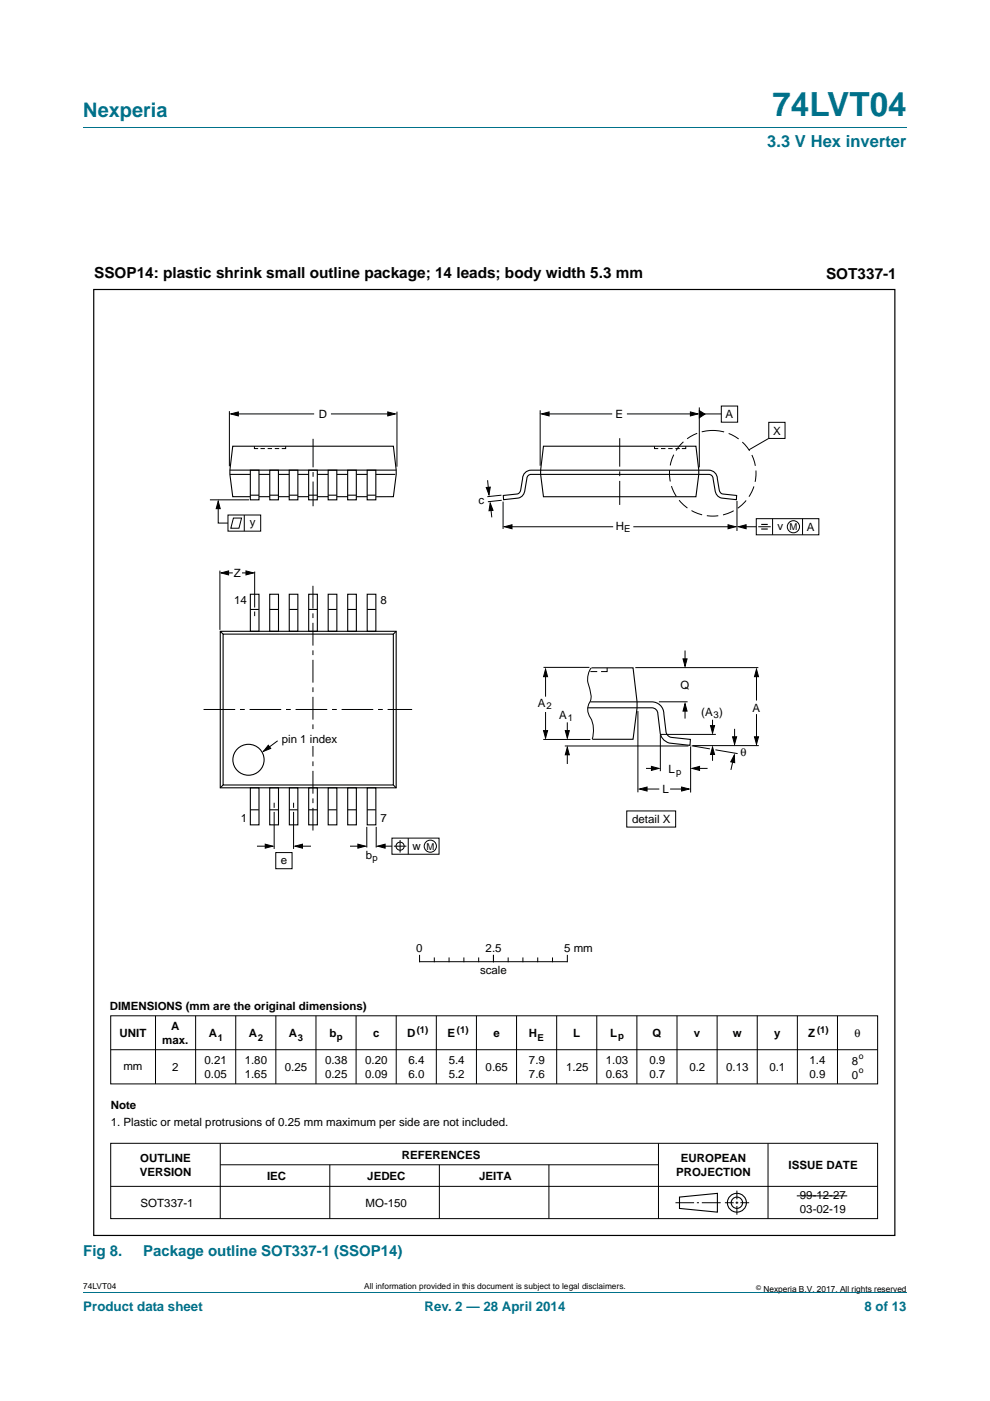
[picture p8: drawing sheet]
<svg xmlns="http://www.w3.org/2000/svg" width="210mm" height="297mm" viewBox="0 0 210 297" stroke-linecap="round" stroke-linejoin="round" font-family="sans-serif">
<path d="M17.7 27h174.6M17.7 273.9h174.6" fill="none" stroke="#00718a" stroke-width=".21"/>
<g fill="none" stroke="#000" stroke-width=".21">
<path d="M48.7 87.2v11.7M49.9 87.8h16.7M54 94.6v.5h.8M55.3 95.1h.9M56.8 95.1h.9M58.3 95.1h.9M60.6 94.6v.5h-.8M70.2 87.8h12.8M84.2 87.3v11.6M114.6 87v11.7M115.6 87.8h14.2M133 87.8h14.2"/>
<path d="M138.8 94.6v.5h.8M140.2 95.1h.9M141.7 95.1h1M143.3 95.1h.9M145.4 94.6v.5h-.8M148.3 86.4v12.7M148.9 87.8h4.1M153 86.1h3.5v3.4h-3.5zM163.1 89.5h3.4v3.5h-3.4zM163.1 92.9l-4.2 2.5M44.5 106h8.3M46.3 106.9v4h2.1"/>
<path d="M48.4 109.2h6.9v3.4h-6.9zM49.5 109.8h1.7l-.5 2.2h-1.7zM51.8 109.2v3.4M103.4 101.8l.3 2.5M104 107.2l.3 2.5M106.4 105l-3 .3M106.4 106.1l-2.9 .3M106.7 106.3v5.8M107.8 111.7h22.3M134.3 111.7h20.7M156.3 106.2v6.4M157.5 111.7h2.9"/>
<path d="M160.4 110h13.3v3.4h-13.3zM160.8 111.7h2.7M163.9 110v3.4M170.2 110v3.4M46.6 121v12.5M47.5 121.5h1.9M51.3 121.5h1.9M54 121.2v7.6M54 129.7v.9M145.3 137.9v2.3M115.2 156.8h10M115.3 141.5h9.7"/>
<path d="M115.7 142.4v5.3M115.7 151v4.7M119.8 158.2h26.2M120.3 153.2v2.8M120.3 159.4v2.6M125.2 142.4h1.5M125.4 141.6a4.5 4.5 0 0 0-.3 4.6l.2 .7a3 3 0 0 1-.5 2.5 3.5 3.5 0 0 0 .7 3.3l.4 2-.3 2M128.8 141.6v.8h-1.3M134.8 141.5h26M135.3 150.8v17.2M139.7 148.8h6.1M140 155.7h11.8"/>
<path d="M140.1 155.7v7.8M145.3 149.8v2.6M146.5 158.3v9.7M146.7 158.1l3.9 .7M146.9 158.1h14M151.1 159.4v1.9M151.1 152.6v1.9M151.7 159l4.8 .8M155.8 154.5v2.6M160.5 142.7v5.8M160.5 151.4v5.5M54.5 179.4h2.6"/>
<path d="M58.1 170.2v1.1M58.1 172.1v7.9M62.3 170.2v1.1M62.3 172.1v7.9M63.4 179.4h2.6M74.2 179.4h2.6M77.8 175.3v4.4M79.8 175.3v4.4M81 179.4h2.1M83.1 177.7h10v3.4h-10zM83.5 179.4h2.7M84.9 178.1v2.7"/>
<path d="M86.6 177.7v3.4M132.9 171.9h10.4v3.5h-10.4zM136.5 167.3h3.3M137 162.9h1.9M142.1 167.3h3.3M147.7 162.9h2.4M155.6 160.7l-.6 2.5M58.5 180.8h3.4v3.4h-3.4zM23.5 215.4h162.6v14.4h-162.6zM33 215.4v14.4M41.5 215.4v14.4M50 215.4v14.4"/>
<path d="M58.5 215.4v14.4M67 215.4v14.4M75.5 215.4v14.4M84 215.3v14.5M92.5 215.4v14.4M101.1 215.4v14.4M109.6 215.4v14.4M118.1 215.4v14.4M126.6 215.4v14.4M135.1 215.4v14.4M143.6 215.4v14.4M152.1 215.4v14.4"/>
<path d="M160.6 215.3v14.5M169.1 215.4v14.4M177.6 215.4v14.4M23.5 222.6h162.6M23.5 242.4h162.6v16h-162.6zM23.5 251.5h162.6M46.7 242.4v16M46.7 247h92.9M70 247v11.4M93.2 247v11.4M116.4 247v11.4M139.7 242.4v16"/>
<path d="M143.3 255h3.9M147.8 255h.5M148.9 255h4M153.8 255h1.8M156 255h.6M156.3 252.4v1.9M156.3 254.7v.6M156.3 255.7v1.8M157 255h1.9M162.9 242.4v16"/>
<circle cx="168.3" cy="111.7" r="1.29"/>
<circle cx="84.9" cy="179.4" r=".86"/>
<circle cx="91.3" cy="179.4" r="1.29"/>
</g>
<g fill="none" stroke="#000" stroke-width=".23">
<path d="M48.8 99.7h35.2M53.1 99.7h1.8v6.3h-1.8zM57.2 99.7h1.9v6.3h-1.9zM61.3 99.7h1.9v6.3h-1.9zM65.5 99.7h1.8v6.3h-1.8zM69.6 99.7h1.8v6.3h-1.8zM73.7 99.7h1.9v6.3h-1.9zM77.9 99.7h1.8v6.3h-1.8zM114.7 99.7h35.6a1.8 1.8 0 0 1 1.8 1.8l.5 2.4a.96 .96 0 0 0 .7 .8l2.9 .4v.8l-3.2-.3a1.82 1.82 0 0 1-1.3-1.7l-.5-2.4a.9 .9 0 0 0-.9-.9h-35.6M114.8 99.7h-2.1a1.8 1.8 0 0 0-1.9 1.8l-.4 2.4a.96 .96 0 0 1-.7 .8l-3 .4 .1 .8 3.1-.3a1.82 1.82 0 0 0 1.4-1.7l.4-2.4a.9 .9 0 0 1 1-.9h2.1M115.3 94.6h32.3l.6 5.1-.6 5.6h-32.3l-.6-4.7zM48.8 100.6h4.3"/>
<path d="M53.1 105h1.8M53.1 105.3h-3.7l-.6-4.7 .6-6h34l.6 5.1-.6 5.6h-3.6M54.9 100.6h2.3M54.9 105.3h2.3M57.2 105h1.9M59.1 100.6h2.3M59.1 105.3h2.3M61.3 105h1.9M63.2 100.6h2.3M63.2 105.3h2.3M65.5 105h1.8M67.3 100.6h2.3"/>
<path d="M67.3 105.3h2.3M69.6 105h1.8M71.4 100.6h2.3M71.4 105.3h2.3M73.7 105h1.9M75.6 100.6h2.3M75.6 105.3h2.3M77.9 105h1.8M79.7 100.6h4.1M46.7 133.8h37.3v33.2h-37.3v-33.2l.6 .6zM47.3 134.4h36.1v32h-36.1zM53.1 126h1.8v7.8h-1.8z"/>
<path d="M53.1 129.2h1.8M57.2 126h1.9v7.8h-1.9zM57.2 129.2h1.8M61.4 126h1.8v7.8h-1.8zM61.4 129.2h1.7M65.5 126h1.8v7.8h-1.8zM65.5 129.2h1.8M69.6 126h1.8v7.8h-1.8zM69.6 129.2h1.8M73.7 126h1.9v7.8h-1.9zM73.7 129.2h1.9M77.9 126h1.8v7.8h-1.8z"/>
<path d="M77.9 129.2h1.8M84 133.8l-.6 .6M125.2 148.8h13.1a2.53 2.53 0 0 1 2.5 2.5l.5 3.9a1.44 1.44 0 0 0 1 1.1l4.1 .5v1.2l-4.4-.5a2.67 2.67 0 0 1-2-2.4l-.5-3.8a1.26 1.26 0 0 0-1.2-1.2h-13.6M125.4 141.6h8.9l.8 7.2v1.3l-.8 6.6h-8.7M47.3 166.4l-.6 .6M53.1 167h1.8v7.9h-1.8zM53.1 171.7h1.8M57.2 167h1.9v7.9h-1.9zM57.2 171.7h1.8M61.4 167h1.8v7.9h-1.8zM61.4 171.7h1.7M65.5 167h1.8v7.9h-1.8z"/>
<path d="M65.5 171.7h1.8M69.6 167h1.8v7.9h-1.8zM69.6 171.7h1.8M73.7 167h1.9v7.9h-1.9zM73.7 171.7h1.9M77.9 167h1.8v7.9h-1.8zM77.9 171.7h1.8M83.4 166.4l.6 .6M144.1 253.8l8.1-.8v4l-8.1-.8z"/>
<circle cx="52.7" cy="161.1" r="3.3"/>
<circle cx="156.3" cy="255" r="2.01"/>
<circle cx="156.3" cy="255" r="1.2"/>
</g>
<g fill="#000" stroke="#000" stroke-width=".21">
<path d="M48.9 87.8l1.6-.5v.9zM82.2 87.3l1.7 .5-1.7 .4zM114.9 87.8l1.6-.5v.9zM146.4 87.3l1.6 .5-1.6 .4zM148.3 87.1l1.2 .7-1.2 .8zM46.3 106.3l.4 1.5h-.8zM103.1 103.4l.9-.1-.3 1.6zM104 106.7l.6 1.5-.9 .1zM107 111.7l1.6-.4v.8zM154.4 111.3l1.6 .4-1.6 .4zM156.6 111.7l1.6-.4v.8zM46.9 121.5l1.6-.5v.9z"/>
<path d="M52.2 121l1.6 .5-1.6 .4zM144.9 139.7h.8l-.4 1.6zM115.7 141.9l.4 1.6h-.8zM115.3 154.9h.8l-.4 1.6zM119.9 154.9h.9l-.5 1.6zM145.3 149.2l.4 1.6h-.8zM151.1 158.4l.5 1.6h-.9zM150.7 153.8h.9l-.5 1.6zM155.4 156.2h.8l-.4 1.6zM160.5 141.9l.4 1.6h-.9zM160 156.2h.9l-.4 1.6zM56.3 179l1.6 .4-1.6 .4z"/>
<path d="M62.6 179.4l1.6-.4v.8zM75.9 179l1.6 .4-1.6 .4zM80.1 179.4l1.6-.4v.8zM120.3 158.4l.5 1.6h-.9zM135.6 167.3l1.6-.4v.8zM138.2 162.5l1.6 .4-1.6 .4zM144.6 166.9l1.6 .4-1.6 .4zM146.8 162.9l1.6-.4v.8zM155.8 160.1v1.6l-.8-.2z"/>
</g>
<path d="M161.5 111.2h1.3M161.5 112.2h1.3" fill="none" stroke="#000" stroke-width=".24"/>
<circle cx="151.2" cy="100.4" r="9.1" fill="none" stroke="#000" stroke-width=".21" stroke-dasharray="2.4 1" stroke-linecap="butt"/>
<path d="M66.4 124.2v51.9" fill="none" stroke="#000" stroke-width=".21" stroke-dasharray="4.9 1 1 1" stroke-linecap="butt"/>
<path d="M43.2 150.4h44.2" fill="none" stroke="#000" stroke-width=".21" stroke-dasharray="6.7 1 1 1" stroke-linecap="butt"/>
<path d="M66.4 93v14.3M131.4 92.9v14.2" fill="none" stroke="#000" stroke-width=".21" stroke-dasharray="6.1 1 1 1" stroke-linecap="butt"/>
<path d="M65.7 155h1.2v3.2h-1.2z" fill="#fff"/>
<g fill="none" stroke="#000" stroke-width=".21">
<path d="M58.9 157.1l-2.4 1.7M89 202.6v1.3M89 203.9h31.2M92.1 203.1v.8M95.2 203.1v.8M98.4 203.1v.8M101.5 203.1v.8M104.7 202.6v1.3M107.8 203.1v.8M110.9 203.1v.8M114.1 203.1v.8M117.2 203.1v.8"/>
<path d="M120.3 202.6v1.3M169 253.5h10.7"/>
</g>
<path d="M56.9 158l.5 .7-1.5 .6z" fill="#000" stroke="#000" stroke-width=".21"/>
<path d="M19.9 61.4h169.9v200.5h-169.9z" fill="none" stroke="#000" stroke-width=".25"/>
<text font-size="7" fill="#00718a" x="163.8" y="24.6">74LVT04</text>
<text font-size="4.2" fill="#00718a" x="17.7" y="24.9">Nexperia</text>
<text font-size="3.5" fill="#00718a" x="162.7" y="31.1">3.3 V Hex inverter</text>
<g font-size="3.2">
<text x="20" y="59">SSOP14: plastic shrink small outline package; 14 leads; body width 5.3 mm</text>
<text x="175.2" y="59.1">SOT337-1</text>
</g>
<g font-size="3.2" fill="#00718a">
<text x="17.7" y="266.3">Fig 8.</text>
<text x="30.4" y="266.3">Package outline SOT337-1 (SSOP14)</text>
</g>
<g font-size="2.8" fill="#00718a">
<text x="17.7" y="277.9">Product data sheet</text>
<text x="90.1" y="277.9">Rev. 2 — 28 April 2014</text>
<text x="183.4" y="277.9">8 of 13</text>
</g>
<g font-size="2.4">
<text x="67.7" y="88.6">D</text>
<text x="130.6" y="88.7">E</text>
<text x="153.9" y="88.7">A</text>
<text x="164" y="92.1">X</text>
<text x="101.5" y="106.8">c</text>
<text x="53" y="111.5">y</text>
<text x="130.6" y="112.3">H</text>
<text x="164.9" y="112.4">v</text>
<text x="171.1" y="112.6">A</text>
<text x="49.6" y="122.3">Z</text>
<text x="49.7" y="128.2">14</text>
<text x="80.7" y="128">8</text>
<text x="114.1" y="149.8">A</text>
<text x="144.3" y="146.2">Q</text>
<text x="118.6" y="152.5">A</text>
<text x="148.7" y="151.9">(A )</text>
<text x="159.6" y="151">A</text>
<text x="59.8" y="157.4">pin 1 index</text>
<text x="157.1" y="160.4">θ</text>
<text x="141.8" y="163.9">L</text>
<text x="140.5" y="168.2">L</text>
<text x="51.1" y="174.3">1</text>
<text x="80.7" y="174.2">7</text>
<text x="134.1" y="174.5">detail X</text>
<text x="59.5" y="183.2">e</text>
<text x="77.6" y="182">b</text>
<text x="87.5" y="180.1">w</text>
<text x="88.3" y="201.8">0</text>
<text x="103" y="201.8">2.5</text>
<text x="119.6" y="201.8">5 mm</text>
<text x="101.8" y="206.6">scale</text>
<text x="23.3" y="214.2">DIMENSIONS (mm are the original dimensions)</text>
<text x="25.4" y="219.9">UNIT</text>
<text x="34.4" y="221.3">max.</text>
<text x="36.3" y="218.4">A</text>
<text x="44.3" y="219.9">A</text>
<text x="52.8" y="219.9">A</text>
<text x="61.3" y="219.9">A</text>
<text x="69.9" y="219.9">b</text>
<text x="79.1" y="219.9">c</text>
<text x="86.3" y="219.9">D</text>
<text x="94.9" y="219.9">E</text>
<text x="104.6" y="219.9">e</text>
<text x="112.1" y="219.9">H</text>
<text x="121.6" y="219.9">L</text>
<text x="129.4" y="219.9">L</text>
<text x="138.4" y="219.9">Q</text>
<text x="147.2" y="219.9">v</text>
<text x="155.4" y="219.9">w</text>
<text x="164.2" y="219.9">y</text>
<text x="171.4" y="219.9">Z</text>
<text x="181.3" y="219.9">θ</text>
<text x="26.2" y="226.8">mm</text>
<text x="36.5" y="227">2</text>
<text x="43.4" y="225.6">0.21</text>
<text x="51.9" y="225.6">1.80</text>
<text x="60.4" y="227.1">0.25</text>
<text x="68.9" y="225.6">0.38</text>
<text x="77.5" y="225.6">0.20</text>
<text x="86.6" y="225.6">6.4</text>
<text x="95.2" y="225.6">5.4</text>
<text x="103" y="227.1">0.65</text>
<text x="112.2" y="225.6">7.9</text>
<text x="120.1" y="227.1">1.25</text>
<text x="128.5" y="225.6">1.03</text>
<text x="137.7" y="225.6">0.9</text>
<text x="146.2" y="227.1">0.2</text>
<text x="154" y="227">0.13</text>
<text x="163.2" y="227">0.1</text>
<text x="171.7" y="225.6">1.4</text>
<text x="180.7" y="225.8">8</text>
<text x="43.4" y="228.5">0.05</text>
<text x="51.9" y="228.5">1.65</text>
<text x="68.9" y="228.5">0.25</text>
<text x="77.5" y="228.5">0.09</text>
<text x="86.6" y="228.5">6.0</text>
<text x="95.2" y="228.5">5.2</text>
<text x="112.2" y="228.5">7.6</text>
<text x="128.5" y="228.5">0.63</text>
<text x="137.7" y="228.5">0.7</text>
<text x="171.7" y="228.5">0.9</text>
<text x="180.7" y="228.7">0</text>
<text x="23.5" y="235.1">Note</text>
<text x="23.5" y="238.7">1. Plastic or metal protrusions of 0.25 mm maximum per side are not included.</text>
<text x="85.2" y="245.6">REFERENCES</text>
<text x="29.6" y="249.3">VERSION</text>
<text x="29.8" y="246.4">OUTLINE</text>
<text x="56.7" y="250.2">IEC</text>
<text x="77.9" y="250.2">JEDEC</text>
<text x="101.6" y="250.2">JEITA</text>
<text x="143.4" y="249.3">PROJECTION</text>
<text x="144.4" y="246.4">EUROPEAN</text>
<text x="167.3" y="247.9">ISSUE DATE</text>
<text x="29.8" y="255.8">SOT337-1</text>
<text x="77.5" y="255.8">MO-150</text>
<text x="169.7" y="254.3">99-12-27</text>
<text x="169.7" y="257.3">03-02-19</text>
</g>
<g font-size="2">
<text x="132.4" y="112.8">E</text>
<text x="167.5" y="112.4">M</text>
<text x="115.9" y="150.3">2</text>
<text x="120.4" y="153">1</text>
<text x="151.3" y="152.3">3</text>
<text x="143.4" y="164.4">p</text>
<text x="79" y="182.5">p</text>
<text x="90.4" y="180.1">M</text>
<text x="46.2" y="220.6">1</text>
<text x="54.7" y="220.6">2</text>
<text x="63.2" y="220.6">3</text>
<text x="71.5" y="220.5">p</text>
<text x="88.4" y="218.9">(1)</text>
<text x="96.9" y="218.9">(1)</text>
<text x="114" y="220.6">E</text>
<text x="131.1" y="220.4">p</text>
<text x="173.3" y="218.9">(1)</text>
</g>
<g font-size="1.8">
<text x="182.2" y="224.6">o</text>
<text x="182.2" y="227.5">o</text>
<text x="17.7" y="273.3">74LVT04</text>
<text x="77.3" y="273.3">All information provided in this document is subject to legal disclaimers.</text>
<text x="161.9" y="273.9">Nexperia B.V. 2017. All rights reserved</text>
</g>
<text font-size="1.4" x="160.4" y="273.4">©</text>
</svg>
